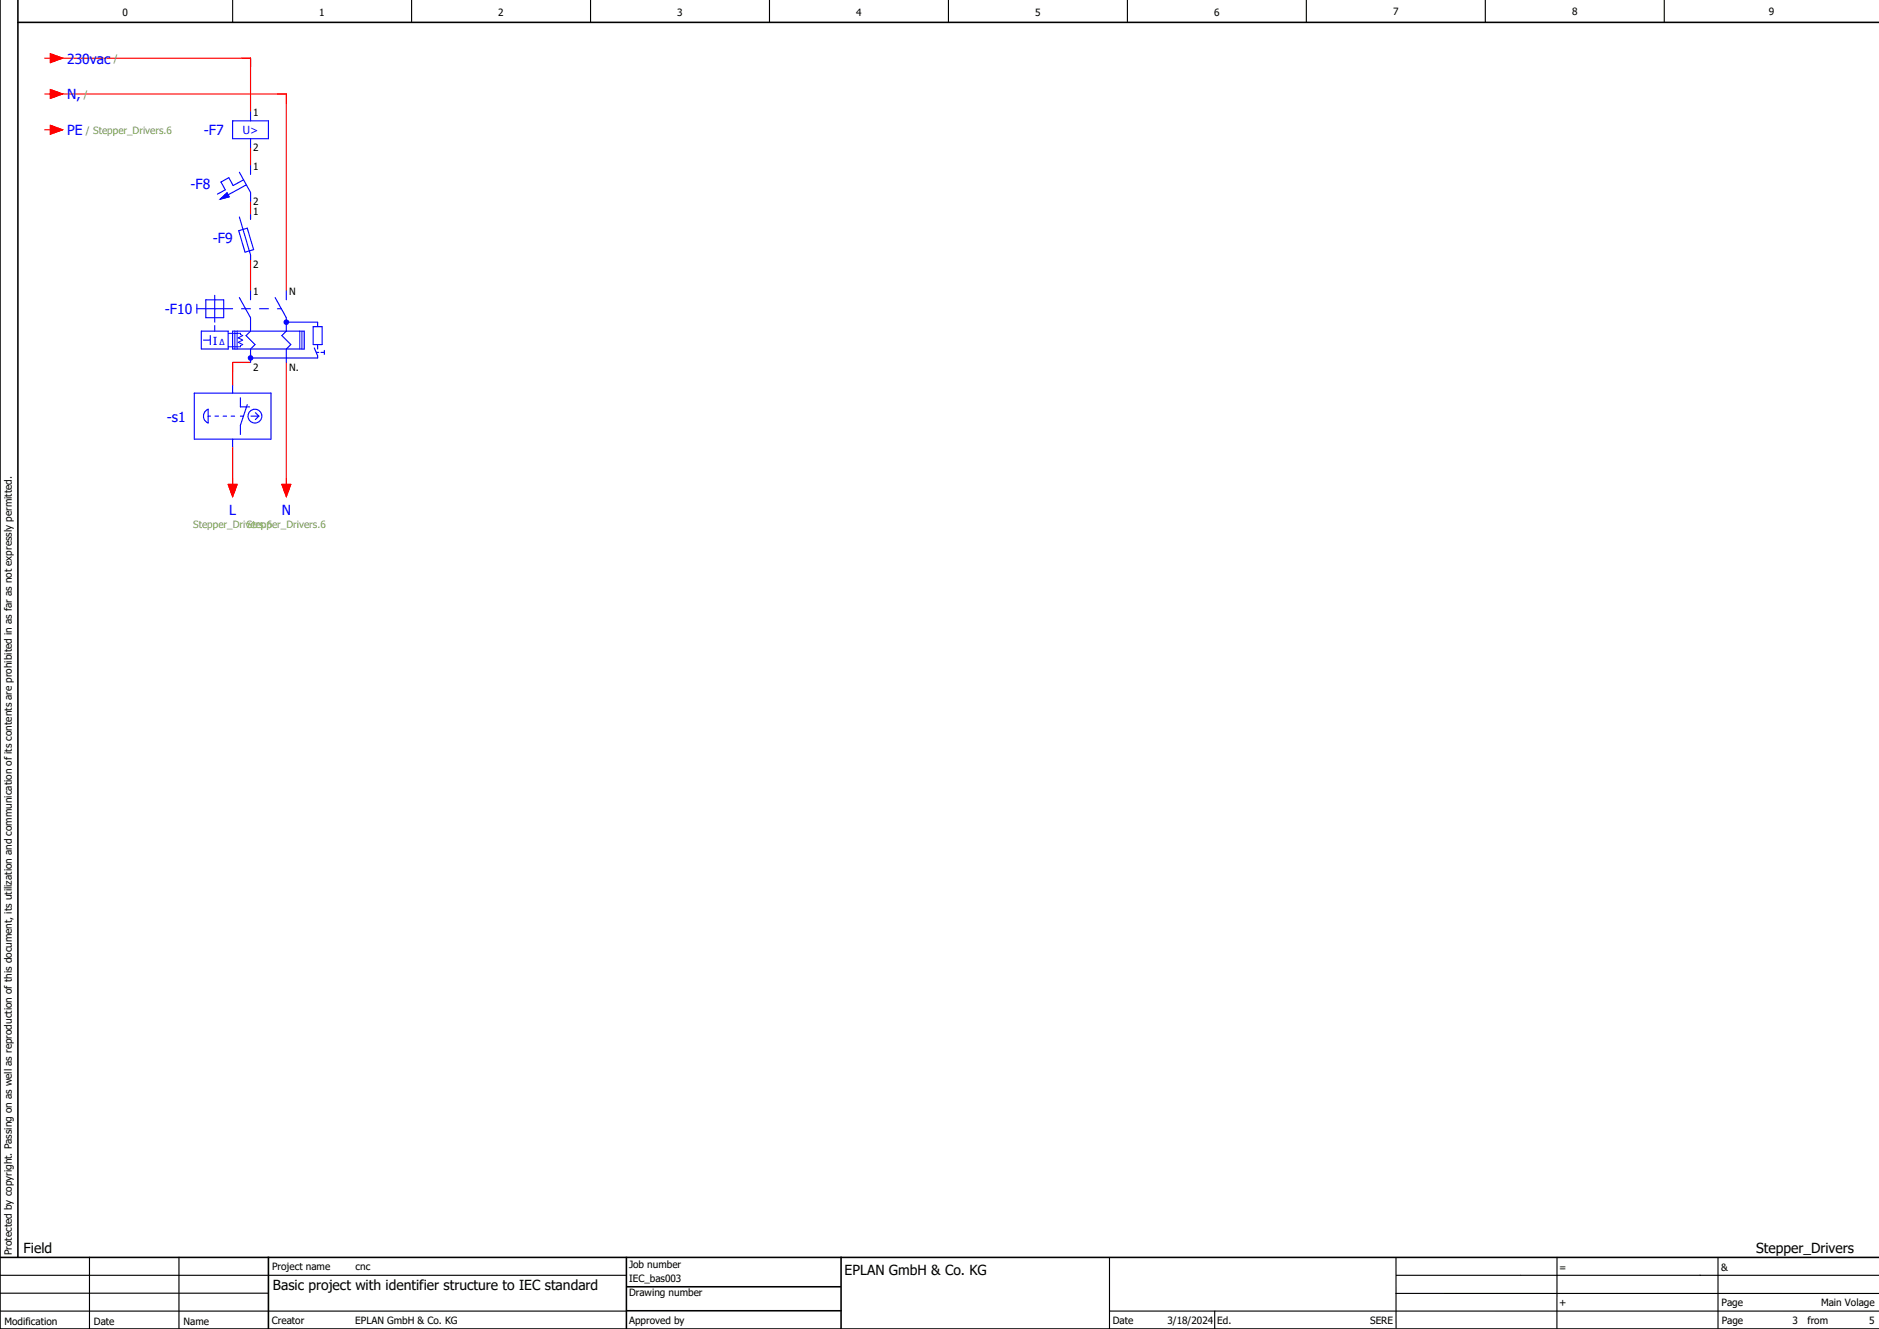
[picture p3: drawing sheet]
<svg xmlns="http://www.w3.org/2000/svg" width="420mm" height="297mm" viewBox="0 0 420 297" stroke-linecap="round" stroke-linejoin="round" font-family="sans-serif">
<g fill="none" stroke="#000" stroke-width=".25">
<path d="M52 0v5M92 0v5M132 0v5M172 0v5M212 0v5M252 0v5M292 0v5M332 0v5M372 0v5M0 293h140M0 285h140M0 289h60"/>
<path d="M20 281v16M40 281v16M248 281.1v15.9M248.1 293h171.9M271.5 293v4M312 281.2l.1 15.5M312 289l107.9 .1M348 281v15.9M384 281.2v15.6M420 285h-108"/>
</g>
<path d="M4 0v281M0 0v297h420M4 5h416M0 281h420M60 281v16M140 287.6h48M140 281v15.8M140.1 292.9h47.9M188 281v16" fill="none" stroke="#000" stroke-width=".35"/>
<path d="M12 13h44v12M12 21h52v44M56 33v4M56 45v4M56 57v8M56 79v2h-4v5.1M52 99.9v9.1M64 81v28" fill="none" stroke="#f00" stroke-width=".25"/>
<g fill="none" stroke="#00f" stroke-width=".25">
<path d="M53.4 51.6l1.9-.6 1.4 4.8-1.9 .6zM53.5 48.5l2.5 8.5v1M56 48v1M44 69h8M44 68v2M45.5 76h1.5M46 67h4v4h-4zM48 66v6M48 72.8v1.2M56 74l-1 1 2 2-1 1M64 65v2M64 71v3l-1 1 2 2-1 1v3"/>
<path d="M64 72h7M70 73h2v4h-2zM70.7 78.8h.6M71 77v1M72.5 78.3v.9M43.4 87.9h17.2v10.2h-17.2zM45.8 92l.7-.5v3a1.66 1.66 0 0 1-.7-2.5zM46.5 93h.5M48.1 93h.7M49.9 93h.7M51.7 93h.7M52 86.1v1.8"/>
<path d="M52 98.1v1.8M53.7 93h.7M53.7 88.9v2h2.1M53.7 95.1v2M55.3 90.4l-1.6 4.7M56 80h15M56.1 93h1.8M57.1 92.2l.8 .8M57.9 93l-.8 .8"/>
<circle cx="57" cy="93" r="1.54"/>
</g>
<path d="M52.5 74v4M53.7 74.5v.3l.6 .2-1 .5 1 .5-1 .5M54.3 77l-.6 .3M67 74v4M67.5 74v4" fill="none" stroke="#00f" stroke-width=".22"/>
<circle cx="64" cy="72" r=".63" fill="#00f"/>
<path d="M51 74.5h2.7M53.3 76.5l1 .5" fill="none" stroke="#00f" stroke-width=".22"/>
<path d="M45 74h6v4h-6zM53.5 66.5l2.5 4.5v3M54 69h2M61.5 66.5l2.5 4.5M70.3 77.8l.7 1.7" fill="none" stroke="#00f" stroke-width=".25"/>
<circle cx="56" cy="80" r=".63" fill="#00f"/>
<g fill="none" stroke="#00f" stroke-width=".25">
<path d="M52 27h8v4h-8zM53.5 38.5l2.5 4.5v2M56 25v2M56 31v2M56 37v2M49.2 44.5l1.5-1.4 .5 .9zM54.4 40.2l-2.3 1.3-1-1.8-1.7 1 1 1.7-1.8 1M55.1 41.3l-4.1 2.2M47 75v2M52 74h16v4h-16zM56 65v2M56 78v3"/>
<path d="M58 69h2M62 69h.9M71 72v1M71 79.5v.5M71.8 78.8h.7"/>
</g>
<path d="M53 74v4M53.7 77.3v.2h-2.7" fill="none" stroke="#00f" stroke-width=".22"/>
<path d="M49.2 44.5l1.5-1.4 .5 .9z" fill="#00f" stroke="#00f" stroke-width=".22"/>
<g fill="#f00" stroke="#f00" stroke-width=".22">
<path d="M11.3 12l2.7 1-2.7 1z"/>
<path d="M11.3 20l2.7 1-2.7 1z"/>
<path d="M11.3 28l2.7 1-2.7 1z"/>
<path d="M51 108.3h2l-1 2.7z"/>
<path d="M63 108.3h2l-1 2.7z"/>
</g>
<path d="M10 13h1.3M11.3 12l2.7 1-2.7 1zM10 21h1.3M10 29h1.3M11.3 20l2.7 1-2.7 1zM11.3 28l2.7 1-2.7 1zM51 108.3h2l-1 2.7zM52 107v1.3M63 108.3h2l-1 2.7zM64 107v1.3" fill="none" stroke="#f00" stroke-width=".25"/>
<g font-size="3.1" fill="#00f">
<text x="15" y="14.2">230vac</text>
<text x="15" y="22.2">N,</text>
<text x="15" y="30.2">PE</text>
<text x="45.6" y="30.2">-F7</text>
<text x="42.6" y="42.2">-F8</text>
<text x="47.6" y="54.2">-F9</text>
<text x="36.9" y="70.2">-F10</text>
<text x="37.3" y="94.2">-s1</text>
<text x="51.2" y="115.1">L</text>
<text x="63" y="115.1">N</text>
</g>
<g font-size="3.1">
<text x="5.3" y="280">Field</text>
<text x="392.5" y="280">Stepper_Drivers</text>
<text x="188.8" y="285">EPLAN GmbH &amp; Co. KG</text>
<text x="61" y="288.2">Basic project with identifier structure to IEC standard</text>
</g>
<g font-size="2.5" fill="#00f">
<text x="54.3" y="30">U&gt;</text>
<text x="47.7" y="77.2">I</text>
</g>
<g font-size="2.2">
<text x="27.4" y="3.5">0</text>
<text x="71.4" y="3.5">1</text>
<text x="111.4" y="3.5">2</text>
<text x="151.4" y="3.5">3</text>
<text x="191.4" y="3.5">4</text>
<text x="231.4" y="3.5">5</text>
<text x="271.4" y="3.5">6</text>
<text x="311.4" y="3.5">7</text>
<text x="351.4" y="3.4">8</text>
<text x="395.4" y="3.4">9</text>
<text x="56.6" y="25.9">1</text>
<text x="56.6" y="33.8">2</text>
<text x="56.6" y="37.9">1</text>
<text x="56.6" y="47.9">1</text>
<text x="56.6" y="45.8">2</text>
<text x="56.6" y="59.8">2</text>
<text x="56.6" y="65.9">1</text>
<text x="64.6" y="65.9">N</text>
<text x="56.6" y="82.8">2</text>
<text x="64.6" y="82.8">N.</text>
<text x="2.7" y="280.5" transform="rotate(-90 2.7 280.5)">Protected by copyright. Passing on as well as reproduction of this document, its utilization and communication of its contents are prohibited in as far as not expressly permitted.</text>
<text x="60.8" y="283.9">Project name</text>
<text x="79.5" y="283.9">cnc</text>
<text x="140.6" y="286.4">IEC_bas003</text>
<text x="140.6" y="283.3">Job number</text>
<text x="348.5" y="284">=</text>
<text x="384.7" y="284">&amp;</text>
<text x="140.6" y="289.6">Drawing number</text>
<text x="348.5" y="291.8">+</text>
<text x="384.8" y="291.8">Page</text>
<text x="407" y="291.8">Main Volage</text>
<text x="1" y="296">Modification</text>
<text x="21" y="296">Date</text>
<text x="41" y="296">Name</text>
<text x="60.8" y="295.9">Creator</text>
<text x="79.4" y="295.9">EPLAN GmbH &amp; Co. KG</text>
<text x="140.6" y="295.8">Approved by</text>
<text x="248.7" y="295.8">Date</text>
<text x="260.9" y="295.8">3/18/2024</text>
<text x="272.1" y="295.8">Ed.</text>
<text x="306.3" y="295.8">SERE</text>
<text x="384.8" y="295.8">Page</text>
<text x="400.7" y="295.8">3</text>
<text x="404" y="295.8">from</text>
<text x="417.8" y="295.8">5</text>
</g>
<g font-size="2.2" fill="#7ca552">
<text x="25.5" y="13.9">/</text>
<text x="18.8" y="21.9">/</text>
<text x="19.2" y="29.9">/ Stepper_Drivers.6</text>
<text x="43.2" y="118">Stepper_Drivers.6</text>
<text x="55.2" y="118">Stepper_Drivers.6</text>
</g>
<text font-size="1.9" fill="#00f" x="49" y="77.1">Δ</text>
</svg>
